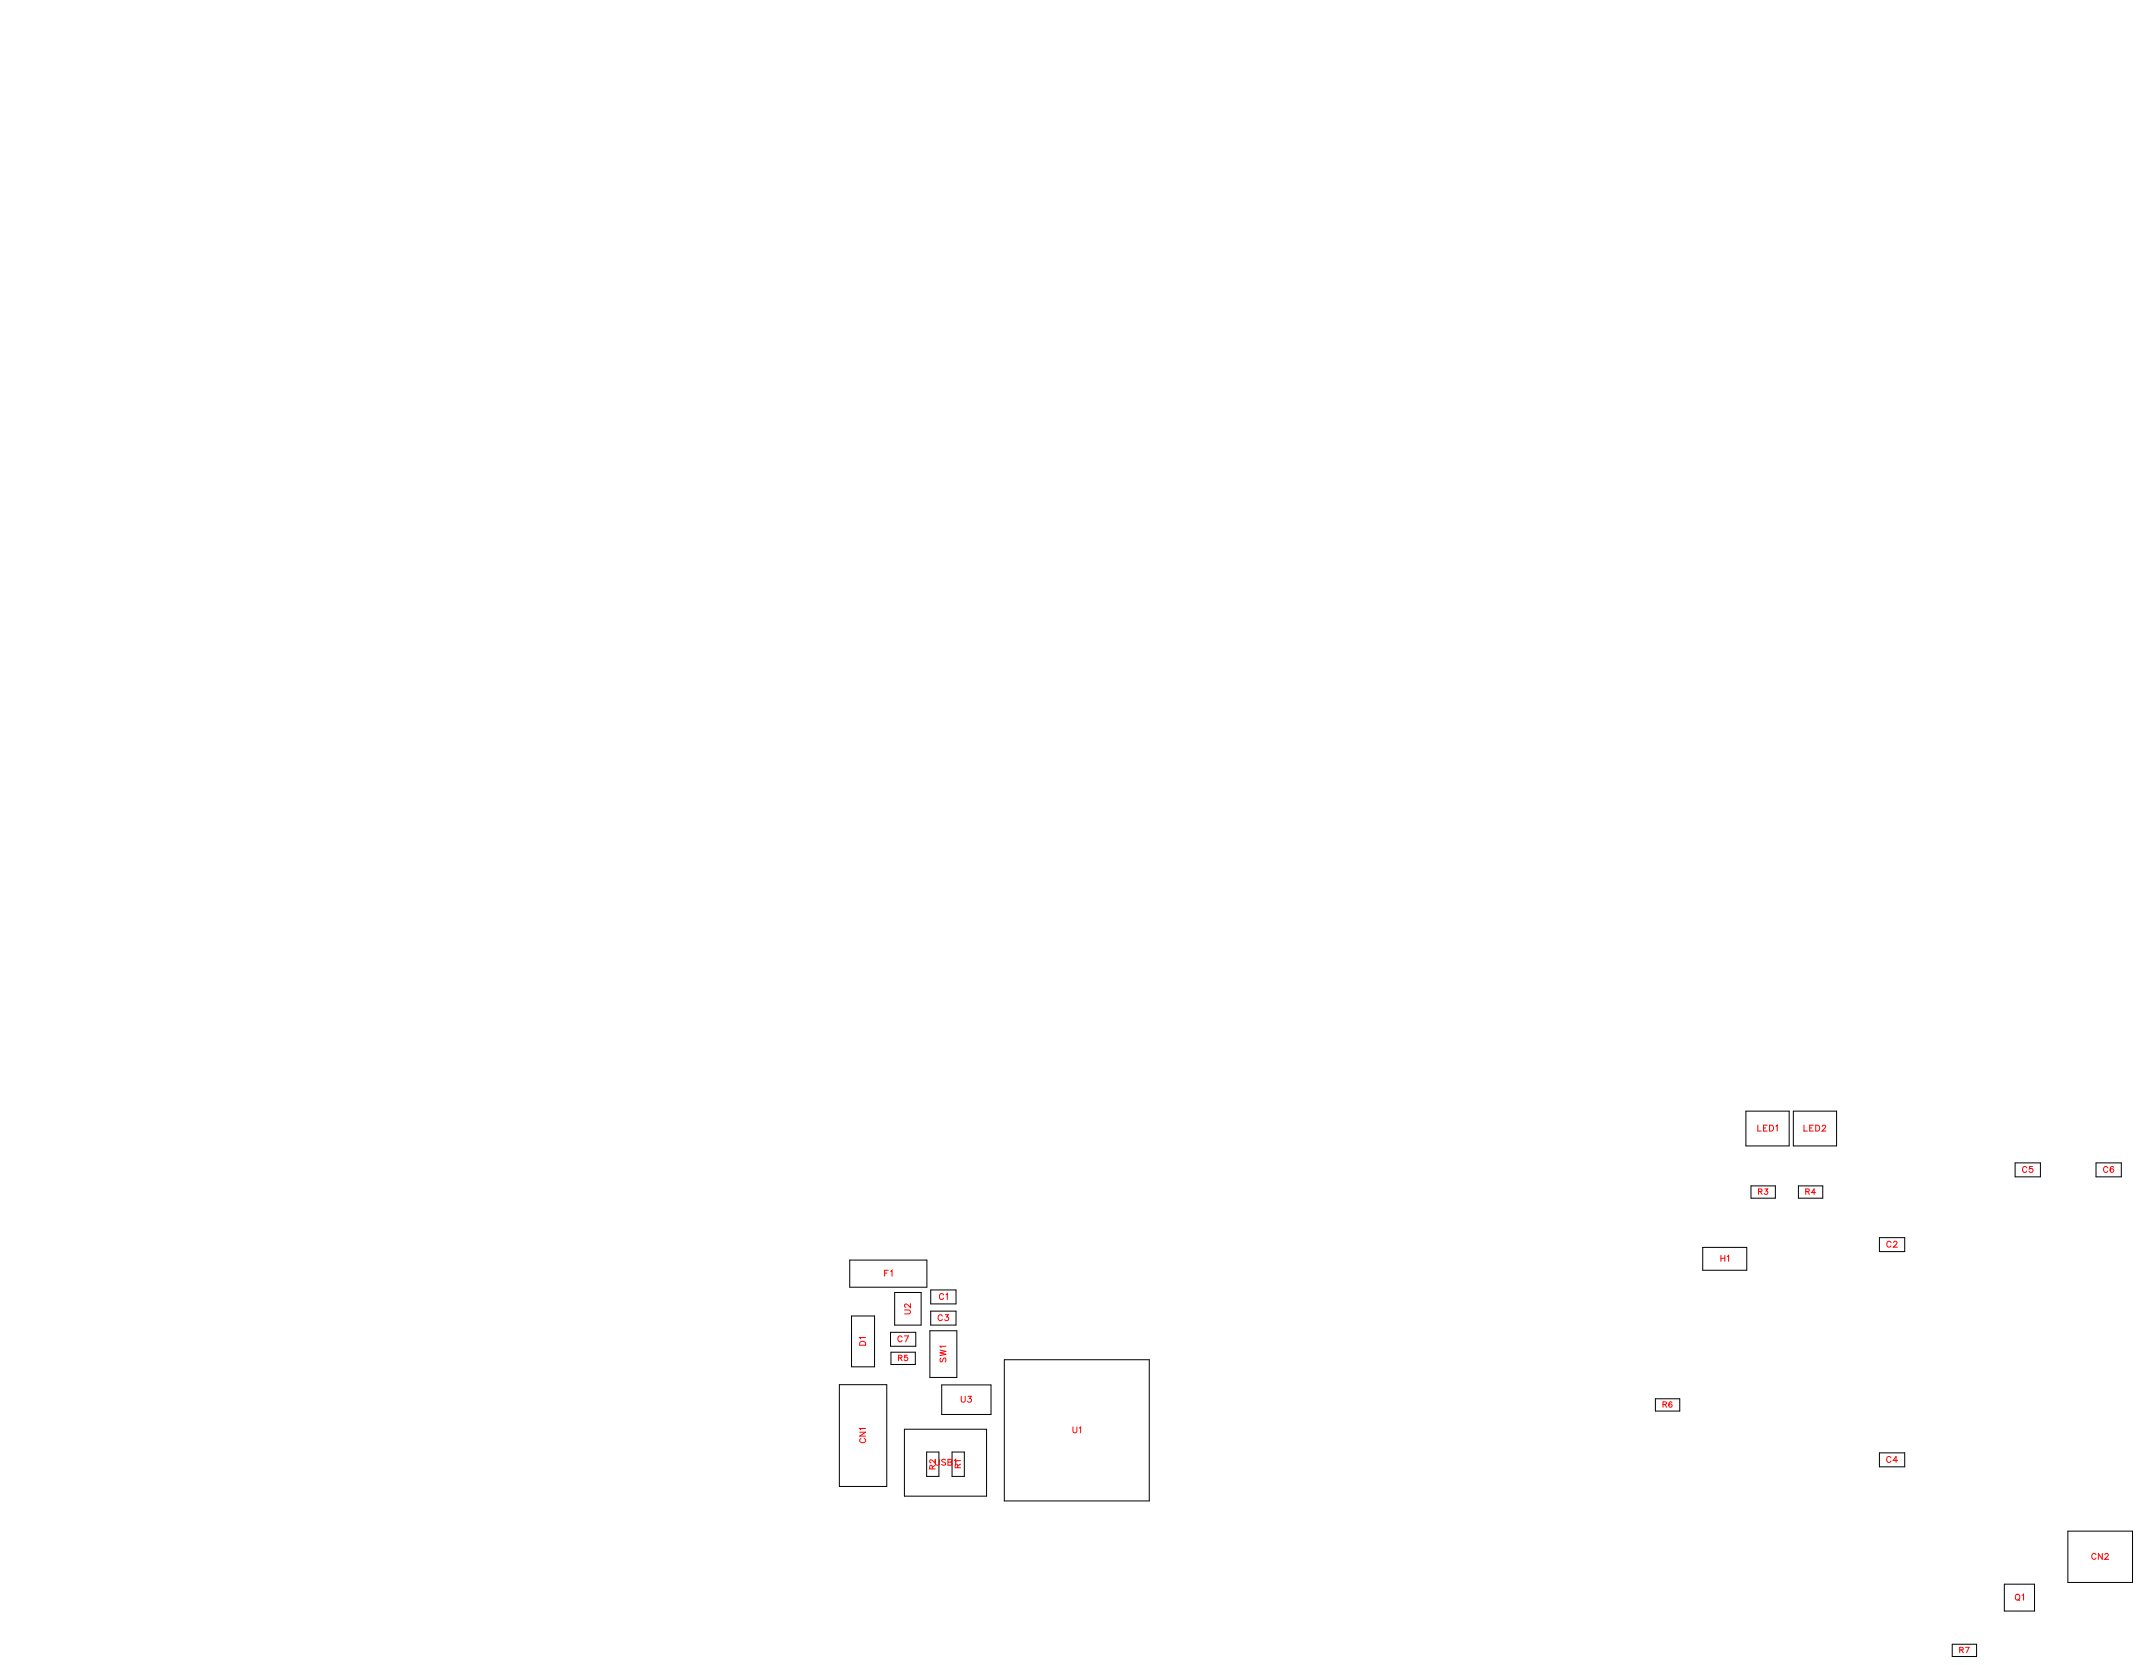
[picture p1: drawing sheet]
<svg xmlns="http://www.w3.org/2000/svg" width="257mm" height="200mm" viewBox="0 0 257 200" stroke-linecap="round" stroke-linejoin="round" font-family="sans-serif">
<g fill="none" stroke="#000" stroke-width=".12">
<path d="M209.4 133.3h5.2v4.2h-5.2zM215.1 133.3h5.2v4.2h-5.2zM241.7 139.5h3v1.7h-3zM251.4 139.5h3.1v1.7h-3.1zM101.9 151.2h9.3v3.2h-9.3zM102.1 157.9h2.8v6.1h-2.8zM106.8 159.8h3v1.7h-3zM107.3 155h3.2v4h-3.2zM111.5 159.6h3.3v5.6h-3.3zM111.6 154.7h3.1v1.7h-3.1zM111.6 157.3h3.1v1.7h-3.1zM204.2 149.6h5.3v2.8h-5.3z"/>
<path d="M210 142.3h3v1.4h-3zM215.7 142.3h2.9v1.4h-2.9zM225.4 148.5h3.1v1.6h-3.1zM100.7 166.1h5.7v12.2h-5.7zM106.9 162.2h2.9v1.5h-2.9zM108.5 171.4h9.8v8.1h-9.8zM111.2 174.2h1.4v2.9h-1.4zM113 166.1h5.9v3.6h-5.9zM114.2 174.2h1.5v2.9h-1.5zM120.5 163.1h17.4v16.9h-17.4zM198.6 167.8h2.9v1.5h-2.9zM225.4 174.3h3.1v1.7h-3.1z"/>
<path d="M234.2 197.2h2.9v1.5h-2.9zM240.4 190h3.6v3.3h-3.6zM248 183.7h7.8v6.1h-7.8z"/>
</g>
<g fill="none" stroke="#f00" stroke-width=".12">
<path d="M210.9 135v.7h.4M211.5 135.3h.3M212 135h-.5v.7h.5M212.3 135h.2a.38 .38 0 0 1 .2 .3 .38 .38 0 0 1-.2 .4h-.2zM213 135.1l.2-.1v.7M216.4 135v.7h.4M217.1 135.3h.2M217.5 135h-.4v.7h.4M217.8 135h.2a.38 .38 0 0 1 .3 .3 .38 .38 0 0 1-.3 .4h-.2zM218.6 135.1l.1-.1h.2l.1 .1-.1 .2-.4 .4h.5M243.8 139.9h-.3l-.1 .3a.25 .25 0 0 1 .4 0 .25 .25 0 0 1 0 .4 .25 .25 0 0 1-.4-.1M106.1 152.7h.3"/>
<path d="M106.5 152.4h-.4v.7M106.8 152.5l.2-.1v.7M108.5 157.1h.5l.2 .2-.1 .3h-.6M109.2 156.4v.5l-.3-.4-.3-.1-.1 .2v.1l.2 .1M113 157.9a.26 .26 0 0 0-.3-.2 .26 .26 0 0 0-.2 .3v.1a.26 .26 0 0 0 .2 .3 .26 .26 0 0 0 .3-.2M113.2 155.3a.26 .26 0 0 0-.3-.1 .26 .26 0 0 0-.2 .2v.2a.26 .26 0 0 0 .2 .3 .26 .26 0 0 0 .3-.2M113.4 157.7h.4l-.2 .3a.24 .24 0 0 1 .1 .4 .24 .24 0 0 1-.4-.1M113.5 155.3l.1-.1v.7M206.4 150.6v.7M206.4 150.9h.5M206.9 150.6v.7M207.2 150.7l.1-.1v.7"/>
<path d="M210.9 142.9h.4v-.2l-.4-.1v.7M211.1 142.9l.3 .4M211.7 142.6h.3l-.2 .3a.22 .22 0 0 1 .2 .3 .22 .22 0 0 1-.4-.1M216.6 142.9h.4v-.2l-.4-.1v.7M216.8 142.9l.2 .4M217.8 143.1h-.5l.3-.5v.7M226.8 149.1a.26 .26 0 0 0-.3-.2 .26 .26 0 0 0-.2 .3v.1a.26 .26 0 0 0 .2 .3 .26 .26 0 0 0 .3-.2M227.1 149.1l.2-.2h.1l.2 .1-.2 .3-.3 .3h.5M243.1 140.1a.26 .26 0 0 0-.3-.2 .26 .26 0 0 0-.2 .3v.2a.26 .26 0 0 0 .2 .2 .26 .26 0 0 0 .3-.1M252.8 140.1a.26 .26 0 0 0-.3-.2 .26 .26 0 0 0-.2 .3v.2a.26 .26 0 0 0 .2 .2 .26 .26 0 0 0 .3-.1M253.5 140a.35 .35 0 0 0-.4 .2 .35 .35 0 0 0 .2 .4 .22 .22 0 0 0 .2-.2 .22 .22 0 0 0-.2-.2 .22 .22 0 0 0-.2 .2M103.1 171.8h.7l-.7 .5h.7"/>
<path d="M103.2 161l.2-.1 .3 .1 .1 .4h-.7zM103.3 172.6a.26 .26 0 0 0-.2 .2 .26 .26 0 0 0 .3 .3h.2a.26 .26 0 0 0 .2-.3 .26 .26 0 0 0-.1-.2M103.8 160.4h-.7l.2 .2M103.8 171.3h-.7l.2 .2M107.8 162.9l.3-.1 .1-.2h-.4v.6M108 162.9l.2 .3M108.2 160.4a.26 .26 0 0 0-.3-.2 .26 .26 0 0 0-.2 .3v.2a.26 .26 0 0 0 .2 .3 .26 .26 0 0 0 .3-.2M108.5 160.2h.5l-.4 .8M108.8 162.6h-.3v.2a.23 .23 0 0 1 .3 0 .23 .23 0 0 1 0 .4 .23 .23 0 0 1-.3-.1M111.8 176.2v-.4h-.2l-.1 .4h.7M112.2 175.1v.4l-.6-.4-.1 .3 .2 .1M112.2 175.8l-.4 .2"/>
<path d="M112.2 175.1v.5l.2 .2 .2-.1 .1-.6M112.8 161.9l.7 .2-.7 .2 .7 .1-.7 .2M112.9 162.9l-.1 .2 .1 .3 .1-.1 .3-.4h.1l.1 .2-.1 .3M113.4 175.2l-.1-.1-.3 .1v.1l.4 .3v.1l-.1 .1-.3-.1M113.5 161.5h-.7l.1 .2M113.7 175.4l.4 .1 .1 .1-.2 .2h-.3v-.7h.4v.2l-.1 .1M114.5 175.2l.1-.1v.7M114.9 176.1l-.1-.4h-.2v.4h.6M115.2 175.2h-.6l.1 .2M115.2 175.6l-.3 .2M115.3 167.5v.5l.2 .2 .2-.1 .1-.6M116.1 167.5h.4l-.2 .3a.24 .24 0 0 1 .2 .3 .24 .24 0 0 1-.4 0"/>
<path d="M128.7 171.2v.5l.2 .2 .2-.1 .1-.6M129.5 171.3l.1-.1v.7M199.5 168.5l.4-.1v-.2h-.4v.6M199.7 168.5l.2 .3M200.5 168.2a.32 .32 0 0 0-.4 .2 .32 .32 0 0 0 .3 .4 .2 .2 0 0 0 .2-.2 .2 .2 0 0 0-.2-.2 .2 .2 0 0 0-.2 .2M226.8 174.9a.26 .26 0 0 0-.3-.2 .26 .26 0 0 0-.2 .3v.2a.26 .26 0 0 0 .2 .2 .26 .26 0 0 0 .3-.1M227.6 175.2h-.5l.3-.5v.7M235.1 197.9h.3l.1-.2-.4-.1v.7M235.3 197.9l.2 .4M235.8 197.6h.4l-.3 .7M241.8 191.3h.1a.33 .33 0 0 1 .4 .3 .33 .33 0 0 1-.4 .3l-.2-.2zM242 191.8l.2 .2"/>
<path d="M242.6 191.4l.1-.2v.7M251.4 186.5a.26 .26 0 0 0-.3-.2 .26 .26 0 0 0-.2 .3v.2a.26 .26 0 0 0 .2 .2 .26 .26 0 0 0 .3-.1M252.2 186.3v.7l-.5-.7v.7M252.5 186.5l.1-.2h.2l.1 .2-.1 .2-.3 .3h.4"/>
</g>
<g font-size="1.2" fill="#fff">
<text x="210.8" y="136">LED1</text>
<text x="216.3" y="136">LED2</text>
<text x="242.5" y="140.9">C5</text>
<text x="252.3" y="140.9">C6</text>
<text x="226.3" y="149.9">C2</text>
<text x="106" y="153.4">F1</text>
<text x="206.4" y="151.6">H1</text>
<text x="104.1" y="161.4" transform="rotate(-90 104.1 161.4)">D1</text>
<text x="107.6" y="161.3">C7</text>
<text x="109.5" y="157.7" transform="rotate(-90 109.5 157.7)">U2</text>
<text x="112.5" y="158.7">C3</text>
<text x="112.6" y="156.2">C1</text>
<text x="113.8" y="163.4" transform="rotate(-90 113.8 163.4)">SW1</text>
<text x="104.1" y="173.1" transform="rotate(-90 104.1 173.1)">CN1</text>
<text x="115.2" y="168.5">U3</text>
<text x="128.6" y="172.2">U1</text>
<text x="112.1" y="176.1">USB1</text>
<text x="226.2" y="175.7">C4</text>
<text x="250.8" y="187.3">CN2</text>
<text x="241.7" y="192.2">Q1</text>
</g>
<g font-size="1.1" fill="#fff">
<text x="210.9" y="143.5">R3</text>
<text x="216.5" y="143.5">R4</text>
<text x="107.7" y="163.5">R5</text>
<text x="199.4" y="169.1">R6</text>
<text x="112.4" y="176.3" transform="rotate(-90 112.4 176.3)">R2</text>
<text x="115.5" y="176.1" transform="rotate(-90 115.5 176.1)">R1</text>
<text x="235" y="198.5">R7</text>
</g>
</svg>
